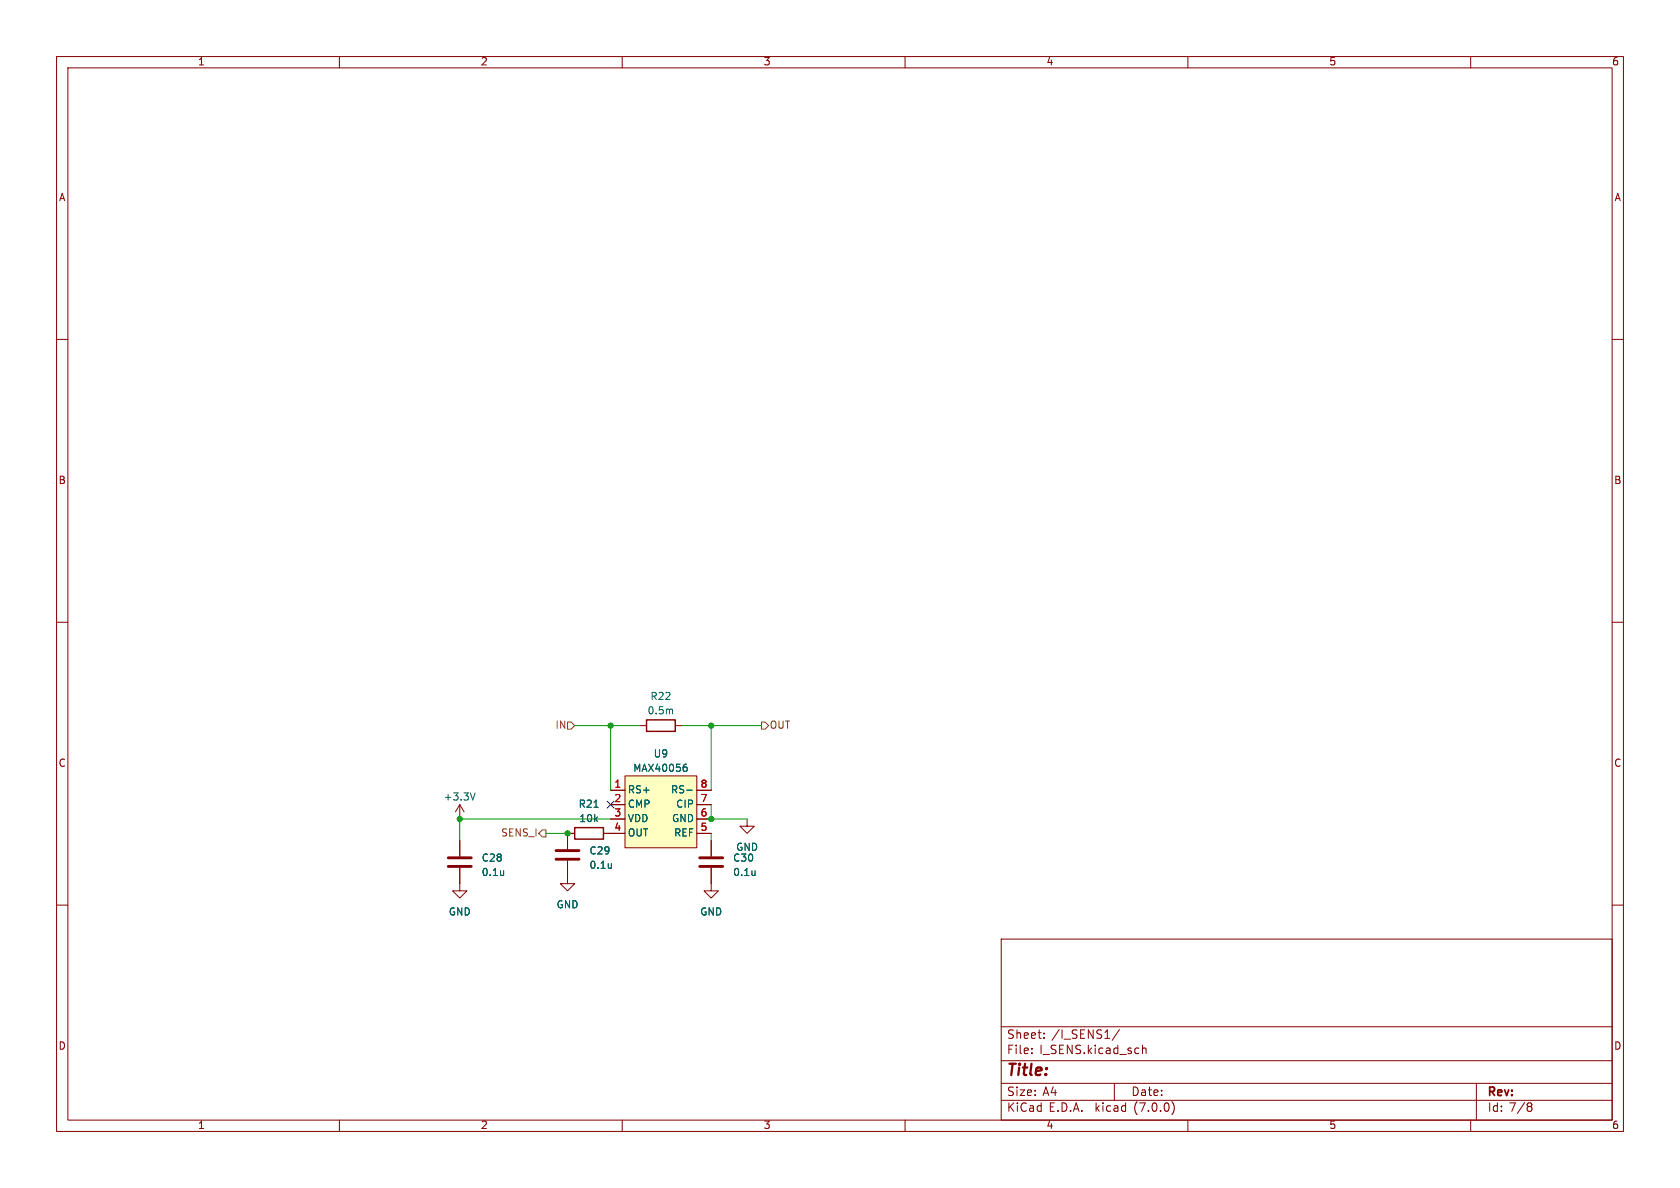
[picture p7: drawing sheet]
<svg xmlns="http://www.w3.org/2000/svg" width="297mm" height="210mm" viewBox="0 0 297 210" stroke-linecap="round" stroke-linejoin="round" font-family="sans-serif">
<g fill="none" stroke="#840000" stroke-width=".18">
<path d="M10 10h277v190h-277zM12 12h273v186h-273zM60 10v2M110 10v2M160 10v2M210 10v2M260 10v2M10 60h2M285 60h2M10 110h2M285 110h2M107.9 139.7h2.6"/>
<path d="M110.5 137.2h12.7v12.7h-12.7zM113 128.3h1.3M119.4 128.3h1.2M123.2 139.7h2.5M10 160h2M81.3 153.4v4.1h1.2l-1.2 1.3-1.3-1.3h1.3M81.3 142.2l-.8 1.3M81.3 142.2v2.6M81.3 148.6v2.8M81.3 142.2l.7 1.3M100.3 152.1v4.1h1.3l-1.3 1.3-1.2-1.3h1.2M101.6 147.3h-1.3v2.8"/>
<path d="M106.7 147.3h3.8M107.9 142.2h2.6M107.9 144.8h2.6M123.2 147.3h2.5M123.2 142.2h2.5M123.2 144.8h2.5M125.7 153.4v4.1h1.3l-1.3 1.3-1.2-1.3h1.2M125.7 148.6v2.8M132.1 144.8v1.3h1.2l-1.2 1.2-1.3-1.2h1.3M285 160h2M177 166h108v32h-108zM60 198v2"/>
<path d="M110 198v2M160 198v2M177 194.5h108M177 191.5h108M177 187.5h108M177 181.5h108M182.4 186.1v.2M182.4 185.3v.2M184.6 183.4v.2M184.6 182.6v.2M197 191.5v3M197.9 182l-1.3 1.9"/>
<path d="M202 184.8v1.5M202 185.4l.2-.1h.3l.1 1M207.2 194.7a1.72 1.72 0 0 1 0 2.3M210 198v2M260 198v2M261 191.5v6.5M270.3 195h.2l.3 .2-.3 .4M270.3 195.6h.2M270.5 195.6l.3 .1v.5l-.3 .3h-.2"/>
</g>
<path d="M79.2 153.2h4.1M79.2 151.6h4.1M98.3 151.9h4.1M98.3 150.4h4.1M123.7 153.2h4.1M123.7 151.6h4.1" fill="none" stroke="#840000" stroke-width=".51"/>
<path d="M114.3 127.3h5.1v2h-5.1zM101.6 146.3h5.1v2h-5.1z" fill="none" stroke="#840000" stroke-width=".25"/>
<path d="M118.8 125.4l.1 .8M121 135.6h.3l.2 .2-.1 .4-.4 .2M121.1 135.1h.3M121.4 139.7h1M84 140.2l-.4 1.2" fill="none" stroke="#006464" stroke-width=".18"/>
<path d="M110.5 137.2h12.7v12.7h-12.7z" fill="#ffffc2" stroke="#ffffc2" stroke-width=".18"/>
<path d="M100.3 127.6h.7l.6 .7-.6 .6h-.7zM134.6 127.6h.7l.6 .7-.6 .6h-.7zM95.9 146.7h.6v1.3h-.6l-.7-.7z" fill="none" stroke="#725600" stroke-width=".18"/>
<path d="M101.6 128.3h11.4M107.9 128.3v11.4M120.6 128.3h14M125.7 128.3v11.4M96.5 147.3h3.8M107.9 144.8h-26.6v3.8M125.7 142.2v2.6h6.4M125.7 147.3v1.3" fill="none" stroke="#009600" stroke-width=".18"/>
<path d="M107.3 141.6l1.3 1.2M108.6 141.6l-1.3 1.2" fill="none" stroke="#000084" stroke-width=".18"/>
<g fill="#009600" stroke="#009600" stroke-width=".18">
<circle cx="125.7" cy="144.8" r=".46"/>
<circle cx="100.3" cy="147.3" r=".46"/>
<circle cx="107.9" cy="128.3" r=".46"/>
<circle cx="125.7" cy="128.3" r=".46"/>
<circle cx="81.3" cy="144.8" r=".46"/>
</g>
<text font-size="2.8" fill="#840000" x="178" y="190.8">Title:</text>
<g font-size="2.1" fill="#840000">
<text x="178" y="183.9">Sheet:</text>
<text x="185.9" y="183.9">/I_SENS1/</text>
<text x="178" y="186.6">File:</text>
<text x="183.8" y="186.6">I_SENS.kicad_sch</text>
<text x="178" y="196.8">KiCad</text>
<text x="178" y="194">Size:</text>
<text x="184.3" y="194">A4</text>
<text x="185.4" y="196.8">E.D.A.</text>
<text x="193.7" y="196.8">kicad</text>
<text x="200" y="194">Date:</text>
<text x="200.6" y="196.8">(7.0.0)</text>
<text x="263" y="194.2">Rev:</text>
<text x="263" y="196.8">Id: 7/8</text>
</g>
<g font-size="1.8" fill="#840000">
<text x="35" y="11.8">1</text>
<text x="85" y="11.8">2</text>
<text x="135" y="11.8">3</text>
<text x="185" y="11.8">4</text>
<text x="235" y="11.8">5</text>
<text x="285" y="11.8">6</text>
<text x="10.4" y="35.8">A</text>
<text x="285.4" y="35.8">A</text>
<text x="10.3" y="85.8">B</text>
<text x="285.3" y="85.8">B</text>
<text x="10.3" y="135.8">C</text>
<text x="285.3" y="135.8">C</text>
<text x="10.3" y="185.8">D</text>
<text x="285.3" y="185.8">D</text>
<text x="35" y="199.8">1</text>
<text x="85" y="199.8">2</text>
<text x="135" y="199.8">3</text>
<text x="185" y="199.8">4</text>
<text x="235" y="199.8">5</text>
<text x="285" y="199.8">6</text>
</g>
<g font-size="1.8" fill="#006464">
<text x="114.9" y="124">R22</text>
<text x="114.4" y="126.6">0.5m</text>
<text x="111.9" y="136.7">MAX40056</text>
<text x="115.5" y="134.2">U9</text>
<text x="78.4" y="141.8">+3.3V</text>
<text x="102.2" y="143.1">R21</text>
<text x="111" y="140.5">RS+</text>
<text x="111" y="143.1">CMP</text>
<text x="118.5" y="140.5">RS-</text>
<text x="119.4" y="143.1">CIP</text>
<text x="102.4" y="145.6">10k</text>
<text x="111" y="145.6">VDD</text>
<text x="111" y="148.1">OUT</text>
<text x="118.7" y="145.6">GND</text>
<text x="119" y="148.1">REF</text>
<text x="85.1" y="152.6">C28</text>
<text x="85.1" y="155.1">0.1u</text>
<text x="104.1" y="151.3">C29</text>
<text x="104.1" y="153.9">0.1u</text>
<text x="129.5" y="152.6">C30</text>
<text x="129.5" y="155.1">0.1u</text>
<text x="130.1" y="150.7">GND</text>
<text x="98.3" y="160.8">GND</text>
<text x="79.3" y="162.1">GND</text>
<text x="123.7" y="162.1">GND</text>
</g>
<g font-size="1.8" fill="#725600">
<text x="98.1" y="129.1">IN</text>
<text x="136.1" y="129.1">OUT</text>
<text x="88.5" y="148.1">SENS_I</text>
</g>
<g font-size="1.8" fill="#a90000">
<text x="108.6" y="139.4">1</text>
<text x="108.6" y="142">2</text>
<text x="123.8" y="142">7</text>
<text x="123.8" y="139.4">8</text>
<text x="108.6" y="144.5">3</text>
<text x="108.6" y="147.1">4</text>
<text x="123.8" y="147.1">5</text>
<text x="123.8" y="144.5">6</text>
</g>
</svg>
